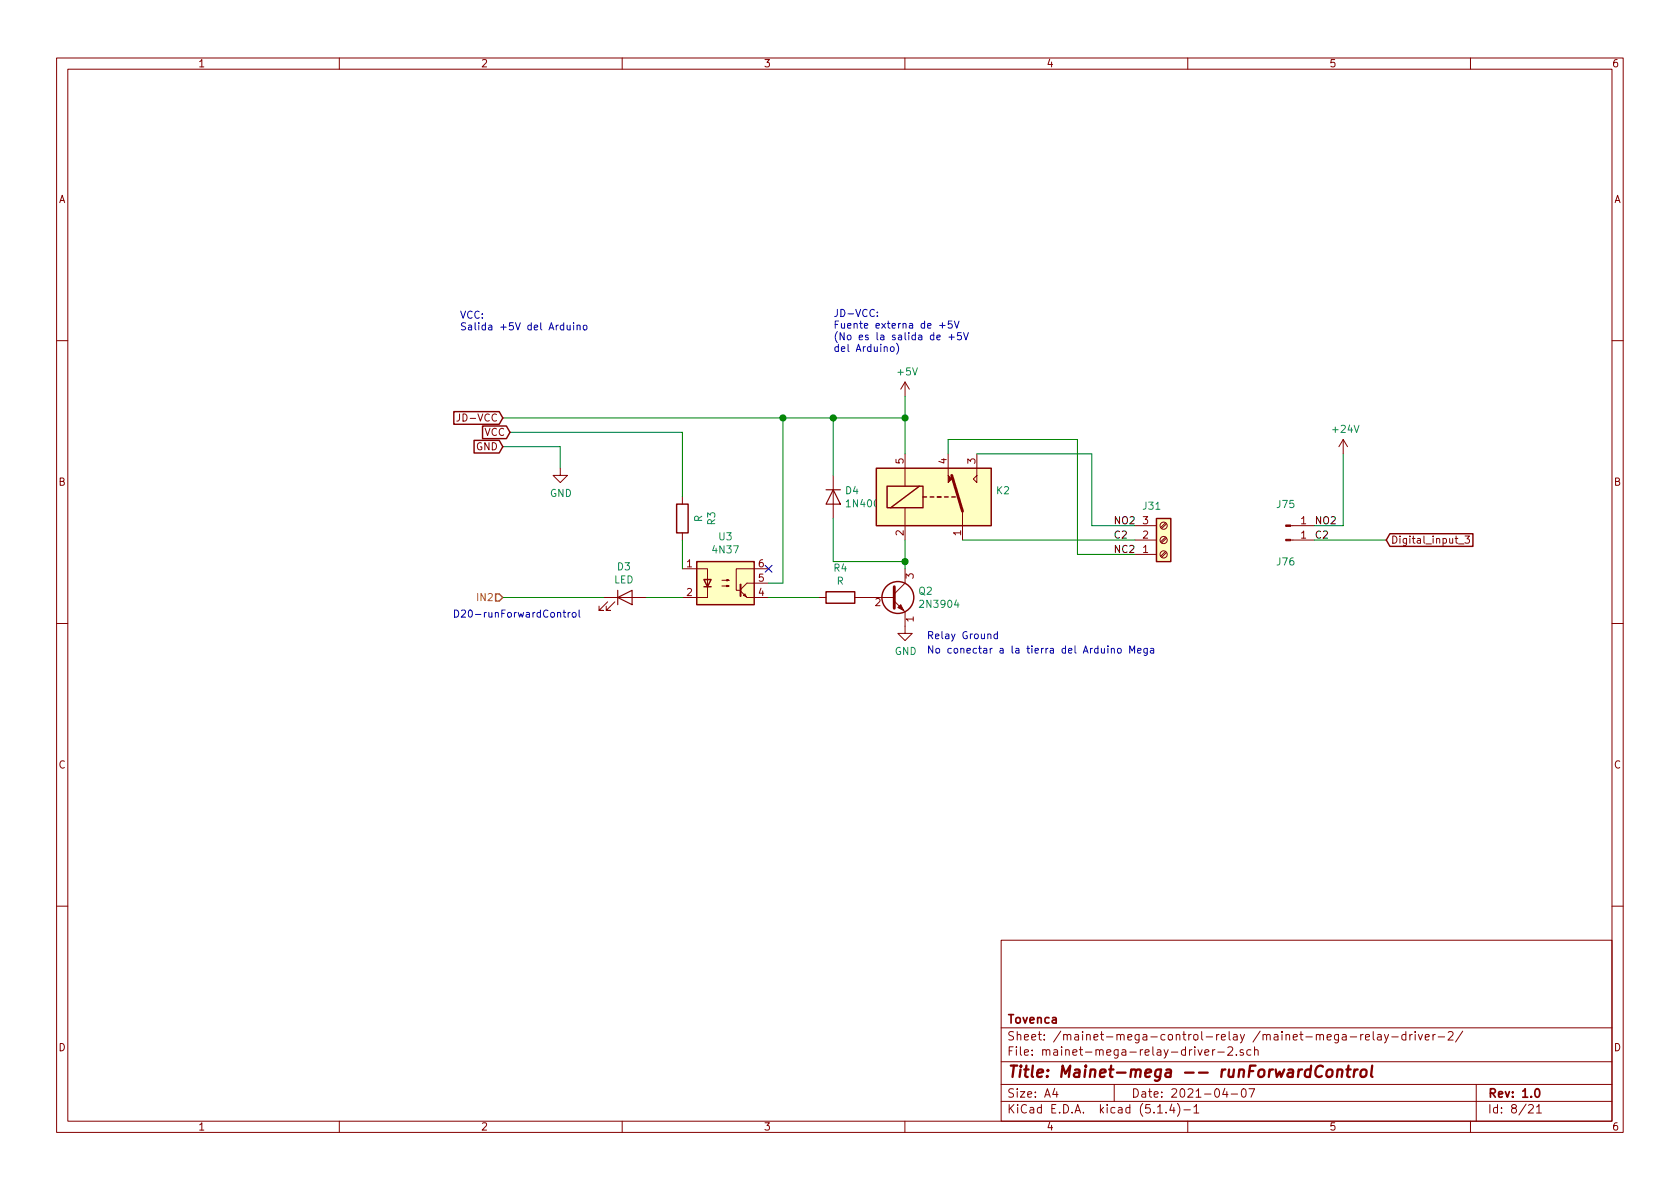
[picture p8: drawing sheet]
<svg xmlns="http://www.w3.org/2000/svg" width="297mm" height="210mm" viewBox="0 0 297 210" stroke-linecap="round" stroke-linejoin="round" font-family="sans-serif">
<g fill="none" stroke="#840000" stroke-width=".18">
<path d="M10 10.3h277v189.9h-277zM12 12.2h273v186.1h-273zM60 10.3v1.9M110 10.3v1.9M160 10.3v1.9M210 10.3v1.9M260 10.3v1.9M10 60.2h2M81.3 73.2v.9a.39 .39 0 0 1-.5 .4M160 67.6v2.5M160 67.6l-.7 1.2M160 67.6l.8 1.2"/>
<path d="M237.5 77.7l-.8 1.3M237.5 77.7v2.6M237.5 77.7l.8 1.3M285 60.2h2M99.1 82.8v1.3h1.2l-1.2 1.2-1.3-1.2h1.3M120.6 87.9v1.2M120.6 94.2v1.3M147.3 84.1v7.6M160 80.3v5.7M160 89.8v5.7M167.6 80.3v3.8M170.2 90.4v5.1"/>
<path d="M172.7 84.1v1.2l-.6-.6zM172.7 80.3v3.8M200.7 95.5h3.8M200.7 93h3.8M200.7 98h3.8M206.1 92.5l-.9 .8M206.1 95l-.9 .8M206.1 97.5l-.9 .9M206.2 92.6l-.8 .9M206.2 95.2l-.8 .8M206.2 97.7l-.8 .8M228.2 95.5h4.2"/>
<path d="M228.2 93h4.2M257.9 96.2h1M259 94.8h.8l-.4 .5 .3 .1 .1 .4-.2 .3-.6-.2M10 110.3h2M106.7 105.7h7.6M107.4 106.4l-1.5 1.5h.8h-.8v-.7M108.7 106.4l-1.5 1.5h.7h-.7v-.7M120.6 100.6h4.5v5.1h-4.5M127.6 103.6h1.3l-.4 .2v-.3l.4 .1M127.6 102.6h1.3l-.4 .1v-.2l.4 .1M130.9 104.5l1.2 1.2h3.8M131.4 105.3l.3-.3 .3 .5z"/>
<path d="M135.9 100.6h-5.7v3.8h.6M135.9 103.1h-3.8l-1.2 1.2M144.8 105.7h1.2M151.1 105.7h7M158.1 106.3l1.9 1.9v3.8h1.3l-1.3 1.3-1.3-1.3h1.3M160 100.6v2.5l-1.9 1.9M285 110.3h2M10 160.2h2M177 166.3h108v32h-108zM285 160.2h2M60 198.3v1.9M110 198.3v1.9"/>
<path d="M160 198.3v1.9M177 194.8h108M177 191.8h108M177 187.8h108M177 181.8h108M186.5 192.5l-.4 1h1M186.8 193v1M197 191.8v3M204.7 196.8h.8M206.2 196.7v.1M207.2 195.2l-.4 1.1h.9M207.5 195.8v1"/>
<path d="M208.2 195.1a1.71 1.71 0 0 1 0 2.3M209.3 196.3h1.2M210 198.3v1.9M211.1 195.8l.4-.5v1.5M211.1 196.8h.9M211.8 185.6l.4 1 .3-1M213 186.1l.7-.1v-.3l-.4-.1-.3 .2 .1 .7h.6M214.4 185.6v1M214.8 185.6l-.3 .1-.1 .2M215.3 186h1.2M216.6 192.5l-.4 1h.9M216.9 193v1"/>
<path d="M217.1 185.3l.2-.2h.4l.3 .4-1 1.1h1M217.7 193.5h1.1M218.6 186.5v.1M219.6 192.7l.4-.2a.94 .94 0 0 1 0 1.5 .82 .82 0 0 1-.4-1.3zM219.8 185.7l-.3-.1-.2 .2v.2l.5 .2v.3h-.5M220.8 192.5h1l-.6 1.5M221.2 185.7l-.4-.1-.4 .3 .1 .6 .3 .1 .4-.1M221.8 185.7l.2-.1 .4 .1 .1 .9M221.8 185.1v1.5M237.4 183h.5l.1 .9M238 183.3l-.5 .1-.2 .2 .2 .3 .5-.1M238.7 183.4h1.2"/>
<path d="M240.6 182.9v1M241 182.9l-.3 .1-.1 .2M241.4 183.4l.7-.1v-.3l-.4-.1-.3 .2 .1 .7h.6M242.8 182.4v1.3l.2 .2M243.6 183h.5l.1 .9M244.2 183.3l-.5 .1a.29 .29 0 0 0-.2 .2 .29 .29 0 0 0 .2 .3l.5-.1M244.8 182.9l.3 1M245.5 182.9l-.5 1.4-.2 .1M246.1 183.4h1.1M248.6 183l-.5-.1-.2 .3v.6l.2 .1 .5-.1M248.6 182.4v1.5M249.3 182.9v1"/>
<path d="M249.7 182.9l-.4 .3M250.2 182.4v.2M250.2 182.9v1M250.8 182.9l.3 1 .4-1M252 183.4l.7-.1-.1-.3-.4-.1-.2 .2 .1 .7h.5M253.4 182.9v1M253.8 182.9l-.4 .2v.1M254.3 183.4h1.1M256.1 182.6l.2-.2h.3l.3 .4-.9 1.1h.9M258.6 182.3l-1.2 2M260 198.3v1.9M261 191.8v6.5"/>
<path d="M270.3 195.5l.2-.2h.3l.3 .5-.9 1h.9M271.7 195.8l.4-.5v1.5M271.7 196.8h.8"/>
<circle cx="205.7" cy="98" r=".63"/>
<circle cx="205.7" cy="93" r=".63"/>
<circle cx="205.7" cy="95.5" r=".63"/>
</g>
<path d="M271.5 192.7l.2-.2a.81 .81 0 0 1 .6 .6 .81 .81 0 0 1-.3 .8l-.1 .1a.79 .79 0 0 1-.4-1.3z" fill="none" stroke="#840000" stroke-width=".3"/>
<path d="M233.9 188.6a.87 .87 0 0 0-1 0 .87 .87 0 0 0-.3 1 .69 .69 0 0 0 .3 .8 .69 .69 0 0 0 .8-.1M234.7 189.3a.51 .51 0 0 1 .5-.2 .51 .51 0 0 1 .4 .4v.6a.56 .56 0 0 1-.6 .4 .56 .56 0 0 1-.5-.4zM236.5 189.3a.52 .52 0 0 1 .9 .1l-.2 1M236.5 189.1l-.1 1.3M238 189.1h.8M238.4 188.4l-.2 1.8 .1 .1 .4 .1M239.5 189.1l-.2 1.3M240.1 189.1a.54 .54 0 0 0-.7 .4M240.7 189.3a.51 .51 0 0 1 .5-.2 .51 .51 0 0 1 .4 .4v.6a.56 .56 0 0 1-.6 .4 .56 .56 0 0 1-.5-.4zM242.6 188.4l-.2 1.8 .3 .2" fill="none" stroke="#840000" stroke-width=".41"/>
<path d="M146 86.6h2.6M147.3 86.6l1.3 2.5h-2.6zM109.2 105.7l2.6-1.3v2.5zM109.2 104.4v2.5" fill="none" stroke="#840000" stroke-width=".2"/>
<g fill="#840000" stroke="#840000" stroke-width=".18">
<path d="M227.3 95.4h.9v.2h-.9z"/>
<path d="M227.3 92.8h.9v.3h-.9z"/>
<path d="M158.7 107.4l.6-.5 .5 1z"/>
<path d="M167.6 84.1l.7 .6-.7 .6z"/>
</g>
<g fill="none" stroke="#840000" stroke-width=".25">
<path d="M80.2 72.8h8.1l.6 1.1-.6 1.1h-8.1zM83.8 77.9h4.5l.6 1.1-.6 1.1h-4.5zM85.3 75.3h4.2l.7 1.1-.7 1.2h-4.2zM119.6 89.1h2.1v5.1h-2.1zM123.2 99.3h10.1v7.6h-10.1zM154.9 82.8h20.4v10.2h-20.4zM156.8 86h6.4v3.8h-6.4zM162.6 86l-5.1 3.8M163.2 87.9h.6M164.5 87.9h.6M165.7 87.9h.7M167 87.9h.6"/>
<path d="M168.3 87.9h.6M204.5 91.7h2.5v7.6h-2.5zM245.7 94.4h14.7v2.2h-14.7l-.6-1.1zM124.5 102.5h1.2l-.6 1.3zM124.5 103.8h1.2M146 104.6h5.1v2.1h-5.1z"/>
<circle cx="158.7" cy="105.7" r="2.82"/>
</g>
<path d="M168.3 84.1l1.9 6.3M158.1 103.8v3.8" fill="none" stroke="#840000" stroke-width=".51"/>
<g fill="#ffffc2" stroke="#ffffc2" stroke-width=".18">
<path d="M123.2 99.3h10.1v7.6h-10.1z"/>
<path d="M204.5 91.7h2.5v7.6h-2.5z"/>
<path d="M154.9 82.8h20.4v10.2h-20.4z"/>
</g>
<path d="M130.9 103.4v2" fill="none" stroke="#840000" stroke-width=".36"/>
<g fill="none" stroke="#008400" stroke-width=".18">
<path d="M88.9 73.9h71.1M88.9 79h10.2v3.8M90.2 76.4h30.4v11.5M138.4 73.9v29.2h-2.5M147.3 73.9v10.2M160 70.1v10.2M120.6 95.5v5.1M147.3 91.7v7.6h12.7M160 95.5v5.1M167.6 80.3v-2.6h22.9v20.3h10.2M170.2 95.5h30.5M172.7 80.3h20.3v12.7h7.7"/>
<path d="M232.4 95.5h12.7M237.5 80.3v12.7h-5.1M88.9 105.7h17.8M114.3 105.7h6.3M135.9 105.7h8.9"/>
</g>
<path d="M87.6 105h.7l.6 .7-.6 .6h-.7z" fill="none" stroke="#848400" stroke-width=".25"/>
<g fill="none" stroke="#0000c2" stroke-width=".18">
<path d="M100.3 57.5v.8h.3l.2-.1M100.8 57.5v.8M101.4 57.1v.1M101.4 57.5v.8M102 57.6l.2-.1 .3 .1 .1 .7M102 57.5v.8M103.2 57.6l.3-.1 .3 .2-.1 .6h-.3l-.2-.1zM155.1 55.8v.2M155.1 55.2v.1M165.7 59.7l.5-.1v-.3h-.4l-.1 .1v.6h.5M166.1 57.6h1M166.6 57.1v.9"/>
<path d="M167.8 59.6h.9M168.2 59.1v1M168.3 56.8h-.6l-.1 .6 .5-.2 .3 .3v.3l-.3 .2-.5-.1M168.7 56.8l.5 1.2 .4-1.2M170 58.8h-.7v.6l.2-.1 .5 .1v.6l-.3 .1-.4-.1M170.4 58.8l.4 1.3 .4-1.3M157.5 61.4l.2-.1 .3 .1 .1 .5-.1 .2h-.3l-.2-.1zM158.5 60.7a1.47 1.47 0 0 1 0 1.9M98.6 108.4l.2-.1 .3 .1v.7M99.5 108.3h.5M99.7 107.9v1.1l.3 .1M100.5 108.3v.8"/>
<path d="M100.8 108.3l-.3 .2M101.3 108.4l.3-.1 .3 .2-.2 .6h-.3l-.2-.2zM102.4 107.9v1.1l.2 .1M176.4 112.2l-.4-.1-.3 .2 .2 .6h.5M176.4 111.7v1.2M196.5 114.8l.2-.2 .3 .1v.8M196.5 114.6v.9M197.7 114.7l.3-.1 .2 .2v.5l-.1 .1-.3 .1-.2-.1zM199.7 115.5v-1.3l.5 .9 .4-.9v1.3M201.1 115.1l.7-.1-.1-.3-.4-.1-.2 .2 .1 .6h.5M202.8 114.6v1.1l-.2 .2-.3-.1M202.8 114.7l-.3-.1-.3 .3 .2 .5h.4"/>
<path d="M203.5 114.7h.4l.1 .8M204 115h-.4l-.2 .2 .2 .3 .4-.1"/>
</g>
<g fill="#008400" stroke="#008400" stroke-width=".25">
<circle cx="138.4" cy="73.9" r=".51"/>
<circle cx="160" cy="99.3" r=".51"/>
<circle cx="160" cy="73.9" r=".51"/>
<circle cx="147.3" cy="73.9" r=".51"/>
</g>
<path d="M135.3 100l1.2 1.2M136.5 100l-1.2 1.2" fill="none" stroke="#000084" stroke-width=".18"/>
<text font-size="2.8" fill="#840000" x="178" y="190.5">Title: Mainet-mega -- runForwardControl</text>
<g font-size="2.1" fill="#840000">
<text x="178" y="184">Sheet: /mainet-mega-control-relay /mainet-mega-relay-driver-2/</text>
<text x="178" y="181">Tovenca</text>
<text x="178" y="186.7">File: mainet-mega-relay-driver-2.sch</text>
<text x="178" y="196.9">KiCad E.D.A. kicad (5.1.4)-1</text>
<text x="178" y="194.1">Size: A4</text>
<text x="200" y="194.1">Date: 2021-04-07</text>
<text x="263" y="194.1">Rev: 1.0</text>
<text x="263" y="196.9">Id: 8/21</text>
</g>
<g font-size="1.8" fill="#840000">
<text x="35" y="11.9">1</text>
<text x="85" y="11.9">2</text>
<text x="135" y="11.9">3</text>
<text x="185" y="11.9">4</text>
<text x="235" y="11.9">5</text>
<text x="285" y="11.9">6</text>
<text x="10.4" y="35.9">A</text>
<text x="285.4" y="35.9">A</text>
<text x="81.5" y="74.5">JD-VCC</text>
<text x="85.6" y="77.1">VCC</text>
<text x="84.2" y="79.6">GND</text>
<text x="159.8" y="82" transform="rotate(-90 159.8 82)">5</text>
<text x="167.4" y="82" transform="rotate(-90 167.4 82)">4</text>
<text x="172.5" y="82" transform="rotate(-90 172.5 82)">3</text>
<text x="10.4" y="85.9">B</text>
<text x="285.4" y="85.9">B</text>
<text x="159.8" y="94.7" transform="rotate(-90 159.8 94.7)">2</text>
<text x="169.9" y="94.7" transform="rotate(-90 169.9 94.7)">1</text>
<text x="202.1" y="95.2">2</text>
<text x="202.1" y="92.7">3</text>
<text x="230" y="95.2">1</text>
<text x="230" y="92.7">1</text>
<text x="121.4" y="100.3">1</text>
<text x="134.1" y="100.3">6</text>
<text x="202.1" y="97.8">1</text>
<text x="245.9" y="96.1">Digital_input_3</text>
<text x="121.4" y="105.4">2</text>
<text x="134.1" y="105.4">4</text>
<text x="134.1" y="102.9">5</text>
<text x="154.8" y="107.2">2</text>
<text x="161.5" y="102.3" transform="rotate(-90 161.5 102.3)">3</text>
<text x="161.5" y="110" transform="rotate(-90 161.5 110)">1</text>
<text x="10.4" y="135.9">C</text>
<text x="285.4" y="135.9">C</text>
<text x="10.4" y="185.9">D</text>
<text x="285.4" y="185.9">D</text>
<text x="35" y="199.9">1</text>
<text x="85" y="199.9">2</text>
<text x="135" y="199.9">3</text>
<text x="185" y="199.9">4</text>
<text x="235" y="199.9">5</text>
<text x="285" y="199.9">6</text>
</g>
<g font-size="1.8" fill="#0000c2">
<text x="81.3" y="56.4">VCC:</text>
<text x="81.3" y="58.4">Salida +5V del Arduino</text>
<text x="147.3" y="56.1">JD-VCC:</text>
<text x="147.3" y="58.1">Fuente externa de +5V</text>
<text x="147.3" y="60.2">(No es la salida de +5V</text>
<text x="147.3" y="62.2">del Arduino)</text>
<text x="80" y="109.2">D20-runForwardControl</text>
<text x="163.8" y="113">Relay Ground</text>
<text x="163.8" y="115.6">No conectar a la tierra del Arduino Mega</text>
</g>
<g font-size="1.8" fill="#008484">
<text x="158.8" y="66.4">+5V</text>
<text x="235.8" y="76.5">+24V</text>
<text x="97.2" y="87.9">GND</text>
<text x="149.5" y="87.4">D4</text>
<text x="150" y="89.7">1N4007</text>
<text x="176.2" y="87.4">K2</text>
<text x="225.9" y="89.8">J75</text>
<text x="124.2" y="92.3" transform="rotate(-90 124.2 92.3)">R</text>
<text x="126.5" y="92.8" transform="rotate(-90 126.5 92.8)">R3</text>
<text x="127.2" y="95.5">U3</text>
<text x="202.2" y="90.1">J31</text>
<text x="109.2" y="100.9">D3</text>
<text x="126.2" y="97.9">4N37</text>
<text x="147.5" y="101.1">R4</text>
<text x="225.9" y="100">J76</text>
<text x="108.6" y="103.2">LED</text>
<text x="148" y="103.4">R</text>
<text x="162.5" y="105.2">Q2</text>
<text x="163" y="107.5">2N3904</text>
<text x="158.2" y="115.8">GND</text>
</g>
<g font-size="1.8">
<text x="196.8" y="95.2">C2</text>
<text x="196.8" y="92.7">NO2</text>
<text x="232.4" y="92.7">NO2</text>
<text x="232.4" y="95.2">C2</text>
<text x="196.8" y="97.8">NC2</text>
</g>
<text font-size="1.8" fill="#848400" x="84.6" y="106.3">IN2</text>
</svg>
